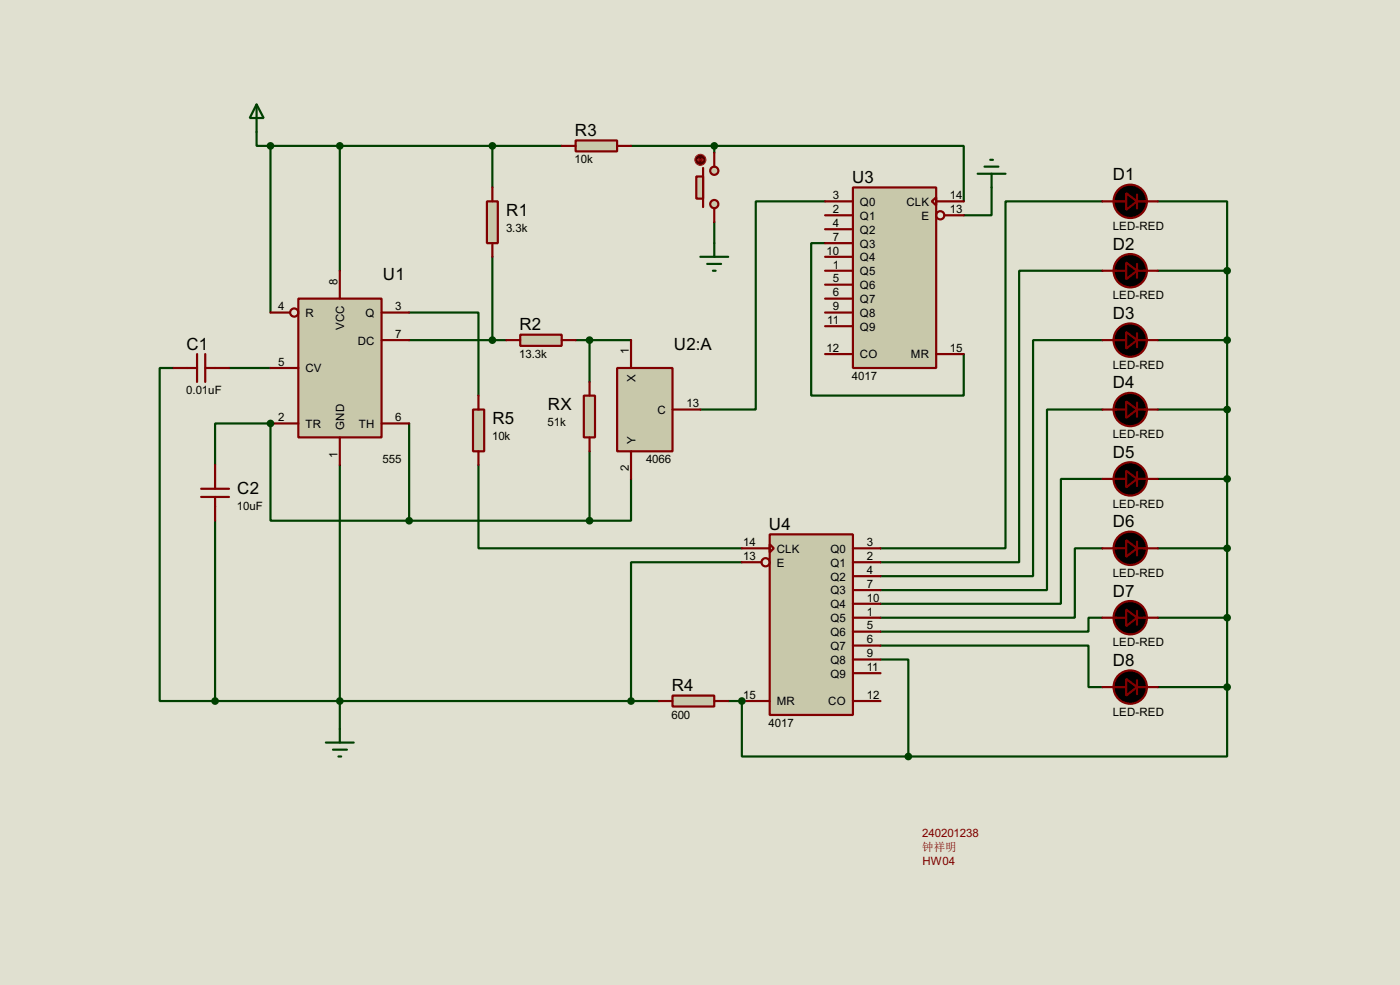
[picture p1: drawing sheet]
<svg xmlns="http://www.w3.org/2000/svg" width="256mm" height="180mm" viewBox="0 0 256 180" stroke-linecap="round" stroke-linejoin="round" font-family="sans-serif">
<path d="M0 0h256.5v180.3h-256.5z" fill="#e0e0d0"/>
<path d="M42 67.4h7.6" fill="none" stroke="#004000" stroke-width=".4"/>
<circle cx="49.6" cy="77.5" r=".2" fill="#004000"/>
<g fill="none" stroke="#004000" stroke-width=".4">
<path d="M47 24.2v2.5h2.6M49.6 26.7h12.7v22.9M49.6 26.7v30.5M151.2 36.9h-12.7v38.1h-10.2M181.7 34.3v5.1h-5.1M202 36.9h-17.8v63.5h-22.9M212.1 36.9h12.7v12.7M75 57.2h12.7v15.2M90.2 47v15.3M151.2 44.5h-2.6v27.9h28v-7.6M202 49.6h-15.3v53.3h-25.4M212.1 49.6h12.7"/>
<path d="M224.8 49.6v63.5h-12.7M31.8 67.4h-2.5v60.9h10.1M75 77.5v17.8M75 62.3h17.8M105.5 62.3h10.1M108 62.3v7.6M202 62.3h-12.7v43.2h-28M202 75h-10.2v33h-30.5M212.1 62.3h12.7M212.1 75h12.7M39.4 85.1v-7.6h10.2v17.8h25.4M39.4 95.3v33"/>
<path d="M62.3 85.1v48.3M75 95.3h33M87.7 85.1v15.3h48.2M108 82.6v12.7M115.6 87.7v7.6h-7.6M202 87.7h-7.6v22.8h-33.1M212.1 87.7h12.7M161.3 118.2h38.1v7.6h2.6M202 100.4h-5.1v12.7h-35.6M202 113.1h-2.6v2.5h-38.1M212.1 100.4h12.7M39.4 128.3h22.9"/>
</g>
<circle cx="135.9" cy="128.3" r=".2" fill="#004000"/>
<g fill="none" stroke="#004000" stroke-width=".4">
<path d="M62.3 26.7h40.6M90.2 26.7v7.6M115.6 26.7h15.3M130.9 26.7h45.7v10.2M130.9 26.7v1.3M130.9 40.7v3.8M135.9 102.9h-20.3v25.4M224.8 113.1v12.7M62.3 128.3h58.4M133.4 128.3h2.5v10.2h30.5M161.3 120.7h5.1v17.8M212.1 125.8h12.7"/>
<path d="M224.8 125.8v12.7h-58.4"/>
</g>
<path d="M54.7 54.7h15.2v25.4h-15.2z" fill="#c8c8aa" stroke="#800000" stroke-width=".4"/>
<g fill="none" stroke="#800000" stroke-width=".4">
<path d="M49.6 57.2h3.5M62.3 49.6v5.1M69.9 57.2h5.1M31.8 67.4h4.3M36.1 64.8v5.1M37.6 67.4h4.4M37.6 64.8v5.1M49.6 77.5h5.1M49.6 67.4h5.1M69.9 62.3h5.1M69.9 77.5h5.1M36.9 91h5.1"/>
<path d="M36.9 89.5h5.1M39.4 85.1v4.4M39.4 91v4.3M62.3 80.1v5"/>
<circle cx="53.9" cy="57.2" r=".75"/>
</g>
<path d="M47 19.1l1.3 2.5h-2.5zM47 19.1v5.1M59.7 135.9h5.1M61 137.2h2.6M62 138.5h.5M62.3 133.4v2.5" fill="none" stroke="#004000" stroke-width=".4"/>
<circle cx="49.5" cy="77.5" r=".5" fill="#004000" stroke="#004000" stroke-width=".4"/>
<path d="M89.2 36.9h2v7.6h-2z" fill="#c8c8aa" stroke="#800000" stroke-width=".4"/>
<path d="M90.2 34.3v2.6M90.2 44.5v2.5" fill="none" stroke="#800000" stroke-width=".4"/>
<path d="M113.1 67.4h10.1v15.2h-10.1z" fill="#c8c8aa" stroke="#800000" stroke-width=".4"/>
<path d="M115.6 62.3v5.1M123.2 75h5.1M115.6 82.6v5.1" fill="none" stroke="#800000" stroke-width=".4"/>
<path d="M95.3 61.3h7.6v2h-7.6z" fill="#c8c8aa" stroke="#800000" stroke-width=".4"/>
<path d="M92.8 62.3h2.5M102.9 62.3h2.6" fill="none" stroke="#800000" stroke-width=".4"/>
<g fill="#004000" stroke="#004000" stroke-width=".4">
<circle cx="74.9" cy="95.3" r=".5"/>
<circle cx="108" cy="62.3" r=".5"/>
<circle cx="108" cy="95.3" r=".5"/>
</g>
<path d="M107 72.4h2v7.7h-2z" fill="#c8c8aa" stroke="#800000" stroke-width=".4"/>
<path d="M108 69.9v2.5M108 80.1v2.5" fill="none" stroke="#800000" stroke-width=".4"/>
<path d="M156.3 34.3h15.2v33.1h-15.2z" fill="#c8c8aa" stroke="#800000" stroke-width=".4"/>
<g fill="none" stroke="#800000" stroke-width=".4">
<path d="M151.2 36.9h5.1M151.2 39.4h5.1M170.7 36.9l.8-.8v1.5zM171.5 36.9h5.1M173 39.4h3.6M151.2 42h5.1M151.2 44.5h5.1M151.2 47h5.1M151.2 49.6h5.1M151.2 52.1h5.1M151.2 54.7h5.1M151.2 57.2h5.1"/>
<path d="M151.2 59.7h5.1M151.2 64.8h5.1M171.5 64.8h5.1"/>
<circle cx="172.2" cy="39.4" r=".75"/>
</g>
<path d="M141 97.8h15.3v33.1h-15.3z" fill="#c8c8aa" stroke="#800000" stroke-width=".4"/>
<g fill="none" stroke="#800000" stroke-width=".4">
<path d="M202 36.9h4.3M208.3 35.6v2.6M208.3 36.9h3.8M202 49.6h4.3M208.3 48.3v2.6M208.3 49.6h3.8M202 62.3h4.3M202 75h4.3M208.3 61v2.6M208.3 73.7v2.6M208.3 62.3h3.8M208.3 75h3.8"/>
<path d="M141 99.6l.8 .8-.8 .7zM202 87.7h4.3M208.3 86.4v2.6M208.3 99.1v2.6M208.3 87.7h3.8M135.9 100.4h5.1M135.9 102.9h3.6M156.3 100.4h5M156.3 102.9h5M156.3 105.5h5M156.3 108h5M156.3 110.5h5"/>
<path d="M156.3 113.1h5M156.3 115.6h5M156.3 118.2h5M202 100.4h4.3M202 113.1h4.3M208.3 100.4h3.8M208.3 113.1h3.8M208.3 111.8v2.6M135.9 128.3h5.1M156.3 128.3h5M156.3 120.7h5M156.3 123.2h5"/>
<path d="M202 125.8h4.3M208.3 124.5v2.6M208.3 125.8h3.8"/>
<circle cx="140.2" cy="102.9" r=".75"/>
</g>
<g fill="#004000" stroke="#004000" stroke-width=".4">
<circle cx="90.2" cy="62.3" r=".5"/>
<circle cx="224.8" cy="49.6" r=".5"/>
<circle cx="224.8" cy="62.3" r=".5"/>
<circle cx="224.8" cy="75" r=".5"/>
<circle cx="224.8" cy="87.7" r=".5"/>
<circle cx="224.8" cy="100.4" r=".5"/>
<circle cx="224.8" cy="113.1" r=".5"/>
<circle cx="62.2" cy="26.7" r=".5"/>
<circle cx="49.5" cy="26.7" r=".5"/>
<circle cx="39.4" cy="128.3" r=".5"/>
<circle cx="62.2" cy="128.3" r=".5"/>
</g>
<g fill="#000" stroke="#800000" stroke-width=".4">
<path d="M206.3 35.4l2 1.5-2 1.5zM206.3 48.1l2 1.5-2 1.5zM206.3 60.8l2 1.5-2 1.5zM206.3 73.5l2 1.5-2 1.5zM206.3 86.2l2 1.5-2 1.5zM206.3 98.9l2 1.5-2 1.5zM206.3 111.6l2 1.5-2 1.5zM206.3 124.3l2 1.5-2 1.5z"/>
<circle cx="207" cy="36.9" r="3.1"/>
<circle cx="207" cy="49.6" r="3.1"/>
<circle cx="207" cy="75" r="3.1"/>
<circle cx="207" cy="62.3" r="3.1"/>
<circle cx="207" cy="87.7" r="3.1"/>
<circle cx="207" cy="113.1" r="3.1"/>
<circle cx="207" cy="100.4" r="3.1"/>
<circle cx="207" cy="125.8" r="3.1"/>
</g>
<path d="M179.1 31.8h5.1M180.4 30.5h2.5M181.4 29.3h.5M181.7 31.8v2.5M128.3 47h5.1M129.6 48.3h2.5M130.6 49.6h.5M130.9 44.5v2.5" fill="none" stroke="#004000" stroke-width=".4"/>
<path d="M86.7 75h2v7.6h-2z" fill="#c8c8aa" stroke="#800000" stroke-width=".4"/>
<path d="M87.7 72.4v2.6M87.7 82.6v2.5" fill="none" stroke="#800000" stroke-width=".4"/>
<path d="M123.2 127.3h7.7v2h-7.7z" fill="#c8c8aa" stroke="#800000" stroke-width=".4"/>
<path d="M120.7 128.3h2.5M130.9 128.3h2.5" fill="none" stroke="#800000" stroke-width=".4"/>
<g fill="#004000" stroke="#004000" stroke-width=".4">
<circle cx="135.9" cy="128.3" r=".5"/>
<circle cx="115.6" cy="128.3" r=".5"/>
<circle cx="224.8" cy="125.8" r=".5"/>
<circle cx="166.4" cy="138.5" r=".5"/>
</g>
<path d="M105.5 25.7h7.6v2h-7.6z" fill="#c8c8aa" stroke="#800000" stroke-width=".4"/>
<path d="M102.9 26.7h2.6M113.1 26.7h2.5" fill="none" stroke="#800000" stroke-width=".4"/>
<circle cx="90.2" cy="26.7" r=".5" fill="#004000" stroke="#004000" stroke-width=".4"/>
<g fill="#c8c8aa" stroke="#800000" stroke-width=".4">
<circle cx="130.8" cy="31.3" r=".75"/>
<circle cx="130.8" cy="37.4" r=".75"/>
</g>
<path d="M128.8 30.8v7.1" fill="none" stroke="#800000" stroke-width=".4"/>
<path d="M127.6 32.3h1.2v4.1h-1.2z" fill="#c8c8aa" stroke="#800000" stroke-width=".4"/>
<path d="M130.9 28v2.5M130.9 38.2v2.5" fill="none" stroke="#800000" stroke-width=".4"/>
<circle cx="128.3" cy="29.3" r="1" fill="#400000" stroke="#f00" stroke-width=".2"/>
<path d="M127.8 29.3h1M127.8 29.3l.3 .2M128.1 29l-.3 .3M128.6 29l.2 .3M128.8 29.3l-.2 .2" fill="none" stroke="#f00" stroke-width=".2"/>
<circle cx="130.8" cy="26.7" r=".5" fill="#004000" stroke="#004000" stroke-width=".4"/>
<g font-size="3.5">
<text x="105.3" y="24.9">R3</text>
<text x="156.1" y="33.5">U3</text>
<text x="203.9" y="33">D1</text>
<text x="92.8" y="39.5">R1</text>
<text x="203.9" y="45.7">D2</text>
<text x="70.2" y="51.3">U1</text>
<text x="203.9" y="58.4">D3</text>
<text x="34.2" y="64">C1</text>
<text x="95.2" y="60.5">R2</text>
<text x="123.5" y="64">U2:A</text>
<text x="203.9" y="71.1">D4</text>
<text x="90.2" y="77.6">R5</text>
<text x="100.4" y="75.1">RX</text>
<text x="203.9" y="83.8">D5</text>
<text x="43.5" y="90.4">C2</text>
<text x="140.9" y="97">U4</text>
<text x="203.9" y="96.5">D6</text>
<text x="203.9" y="109.2">D7</text>
<text x="203.9" y="121.9">D8</text>
<text x="123.1" y="126.5">R4</text>
</g>
<g font-size="2.4">
<text x="105.3" y="29.9">10k</text>
<text x="152.6" y="36.5">3</text>
<text x="152.6" y="39">2</text>
<text x="152.6" y="41.6">4</text>
<text x="157.5" y="37.7">Q0</text>
<text x="157.5" y="40.2">Q1</text>
<text x="166" y="37.7">CLK</text>
<text x="168.8" y="40.2">E</text>
<text x="174" y="36.5">14</text>
<text x="174" y="39">13</text>
<text x="92.7" y="42.5">3.3k</text>
<text x="151.4" y="46.6">10</text>
<text x="152.6" y="44.1">7</text>
<text x="157.5" y="42.7">Q2</text>
<text x="157.5" y="45.3">Q3</text>
<text x="157.5" y="47.8">Q4</text>
<text x="203.8" y="42.1">LED-RED</text>
<text x="61.9" y="52.1" transform="rotate(-90 61.9 52.1)">8</text>
<text x="152.6" y="49.2">1</text>
<text x="152.6" y="51.7">5</text>
<text x="157.5" y="50.4">Q5</text>
<text x="157.5" y="52.9">Q6</text>
<text x="51" y="56.8">4</text>
<text x="55.9" y="58">R</text>
<text x="66.9" y="58">Q</text>
<text x="72.4" y="56.8">3</text>
<text x="151.6" y="59.3">11</text>
<text x="152.6" y="54.3">6</text>
<text x="152.6" y="56.8">9</text>
<text x="157.5" y="55.4">Q7</text>
<text x="157.5" y="58">Q8</text>
<text x="203.8" y="54.8">LED-RED</text>
<text x="63.1" y="60.4" transform="rotate(-90 63.1 60.4)">VCC</text>
<text x="65.5" y="63.1">DC</text>
<text x="72.4" y="61.9">7</text>
<text x="95.1" y="65.5">13.3k</text>
<text x="115.2" y="64.8" transform="rotate(-90 115.2 64.8)">1</text>
<text x="151.4" y="64.4">12</text>
<text x="157.5" y="65.6">CO</text>
<text x="157.5" y="60.5">Q9</text>
<text x="166.9" y="65.6">MR</text>
<text x="174" y="64.4">15</text>
<text x="51" y="67">5</text>
<text x="55.9" y="68.1">CV</text>
<text x="116.4" y="70" transform="rotate(-90 116.4 70)">X</text>
<text x="156.1" y="69.5">4017</text>
<text x="203.8" y="67.5">LED-RED</text>
<text x="34.1" y="72.1">0.01uF</text>
<text x="51" y="77.1">2</text>
<text x="72.4" y="77.1">6</text>
<text x="120.4" y="75.8">C</text>
<text x="125.8" y="74.6">13</text>
<text x="55.9" y="78.3">TR</text>
<text x="61.9" y="83.8" transform="rotate(-90 61.9 83.8)">1</text>
<text x="63.1" y="78.7" transform="rotate(-90 63.1 78.7)">GND</text>
<text x="65.7" y="78.3">TH</text>
<text x="90.2" y="80.6">10k</text>
<text x="100.3" y="78.1">51k</text>
<text x="116.4" y="81.3" transform="rotate(-90 116.4 81.3)">Y</text>
<text x="203.8" y="80.2">LED-RED</text>
<text x="70.1" y="84.8">555</text>
<text x="115.2" y="86.2" transform="rotate(-90 115.2 86.2)">2</text>
<text x="118.4" y="84.8">4066</text>
<text x="43.4" y="93.3">10uF</text>
<text x="203.8" y="92.9">LED-RED</text>
<text x="136.2" y="100">14</text>
<text x="142.3" y="101.2">CLK</text>
<text x="152.1" y="101.2">Q0</text>
<text x="158.8" y="100">3</text>
<text x="136.2" y="102.5">13</text>
<text x="142.3" y="103.7">E</text>
<text x="152.1" y="103.7">Q1</text>
<text x="152.1" y="106.3">Q2</text>
<text x="158.8" y="102.5">2</text>
<text x="158.8" y="105.1">4</text>
<text x="158.8" y="107.6">7</text>
<text x="203.8" y="105.6">LED-RED</text>
<text x="152.1" y="108.8">Q3</text>
<text x="152.1" y="111.3">Q4</text>
<text x="152.1" y="113.9">Q5</text>
<text x="158.8" y="110.1">10</text>
<text x="158.8" y="112.7">1</text>
<text x="152.1" y="116.4">Q6</text>
<text x="152.1" y="119">Q7</text>
<text x="158.8" y="115.2">5</text>
<text x="158.8" y="117.8">6</text>
<text x="203.8" y="118.3">LED-RED</text>
<text x="152.1" y="121.5">Q8</text>
<text x="152.1" y="124">Q9</text>
<text x="158.8" y="120.3">9</text>
<text x="158.8" y="122.8">11</text>
<text x="123" y="131.5">600</text>
<text x="136.2" y="127.9">15</text>
<text x="142.3" y="129.1">MR</text>
<text x="151.7" y="129.1">CO</text>
<text x="158.8" y="127.9">12</text>
<text x="203.8" y="131">LED-RED</text>
<text x="140.8" y="133.1">4017</text>
</g>
<g font-size="2.4" fill="#800000">
<text x="169" y="153.2">240201238</text>
<text x="169" y="158.3">HW04</text>
</g>
<text font-size="2.1" fill="#800000" x="169" y="155.7">钟祥明</text>
</svg>
